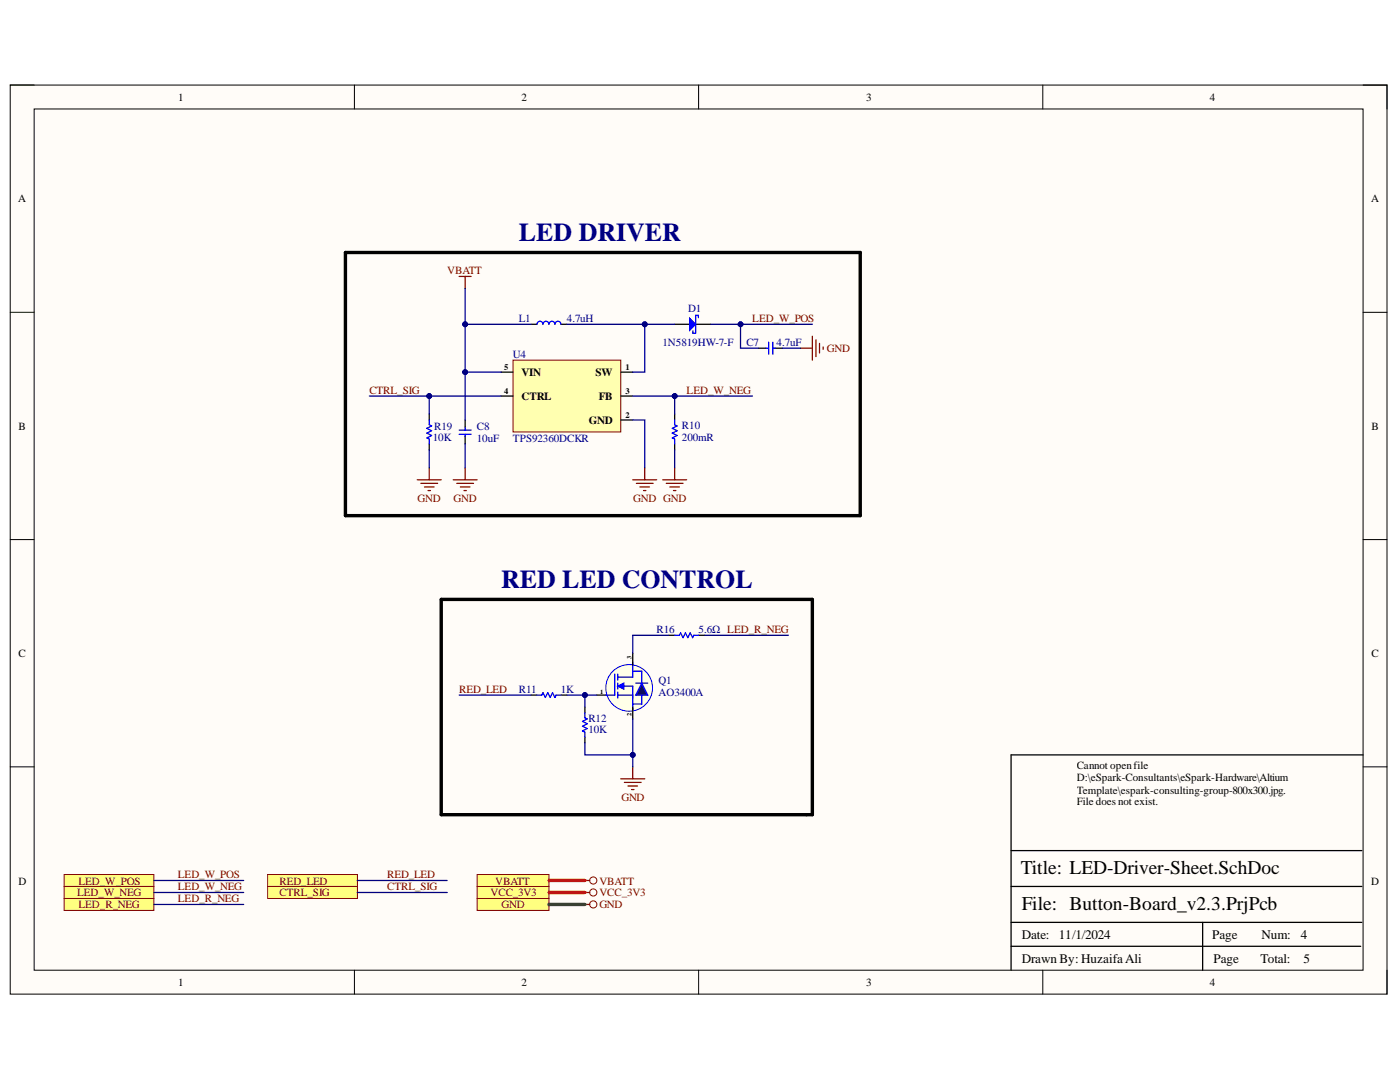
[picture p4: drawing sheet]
<svg xmlns="http://www.w3.org/2000/svg" width="279mm" height="216mm" viewBox="0 0 279 216" stroke-linecap="round" stroke-linejoin="round" font-family="sans-serif">
<path d="M2 17h274.8v181.4h-274.8z" fill-rule="evenodd" fill="#fffcf8"/>
<path d="M2 17h274.8v181.4h-274.8z" fill="none" stroke="#000" stroke-width=".2"/>
<path d="M6.8 21.7h265.2v171.9h-265.2z" fill-rule="evenodd" fill="#fffcf8"/>
<g fill="none" stroke="#000" stroke-width=".2">
<path d="M2 17h4.8M70.7 17v4.7M139.4 17v4.7M208.1 17v4.7M272 17h4.8v4.7M6.8 21.7h265.2v171.9h-265.2zM2 62.3h4.8M272 62.3h4.8M2 107.7h4.8M272 107.7h4.8M2 153h4.8M272 153h4.8"/>
<path d="M70.7 193.6v4.8M139.4 193.6v4.8M208.1 193.6v4.8M276.8 193.6v4.8"/>
</g>
<path d="M106 138.7h1.2M111.9 138.7h1.2M116.7 141.1v1.2M116.7 147.1v1.1M272 150.6h-70.2v43M201.8 176.9h70M201.8 169.7h70M201.8 188.8h69.8M201.8 184.1h70M240 184.1v9.5" fill="none" stroke="#000" stroke-width=".25"/>
<path d="M123.9 155.4h4.8M124.6 156.1h3.4M125.3 156.8h1.9M126 157.6h.5M126.3 153v2.4" fill="none" stroke="#800000" stroke-width=".25"/>
<path d="M107.2 138.7h.9l.3-.5 .4 1 .5-1 .5 1 .5-1 .5 1 .2-.5h.9M116.7 142.3v.9l.5 .3-1 .4 1 .5-1 .5 1 .5-1 .5 .5 .2v1" fill="none" stroke="#00f" stroke-width=".25"/>
<path d="M95.2 179.3h14.4v2.4h-14.4z" fill-rule="evenodd" fill="#ffff80"/>
<path d="M95.2 179.3h14.4v2.4h-14.4z" fill="none" stroke="#800000" stroke-width=".2"/>
<path d="M95.2 176.9h14.4v2.4h-14.4z" fill-rule="evenodd" fill="#ffff80"/>
<path d="M95.2 176.9h14.4v2.4h-14.4z" fill="none" stroke="#800000" stroke-width=".2"/>
<path d="M53.4 174.5h17.9v2.4h-17.9z" fill-rule="evenodd" fill="#ffff80"/>
<path d="M53.4 174.5h17.9v2.4h-17.9z" fill="none" stroke="#800000" stroke-width=".2"/>
<path d="M53.4 176.9h17.9v2.4h-17.9z" fill-rule="evenodd" fill="#ffff80"/>
<path d="M53.4 176.9h17.9v2.4h-17.9z" fill="none" stroke="#800000" stroke-width=".2"/>
<path d="M95.2 174.5h14.4v2.4h-14.4z" fill-rule="evenodd" fill="#ffff80"/>
<path d="M95.2 174.5h14.4v2.4h-14.4z" fill="none" stroke="#800000" stroke-width=".2"/>
<path d="M68.9 50.4h102.8v52.5h-102.8zM88.1 119.6h74v43h-74z" fill="none" stroke="#000" stroke-width=".68"/>
<path d="M12.8 174.5h17.9v2.4h-17.9z" fill-rule="evenodd" fill="#ffff80"/>
<path d="M12.8 174.5h17.9v2.4h-17.9z" fill="none" stroke="#800000" stroke-width=".2"/>
<path d="M12.8 176.9h17.9v2.4h-17.9z" fill-rule="evenodd" fill="#ffff80"/>
<path d="M12.8 176.9h17.9v2.4h-17.9z" fill="none" stroke="#800000" stroke-width=".2"/>
<path d="M12.8 179.3h17.9v2.4h-17.9z" fill-rule="evenodd" fill="#ffff80"/>
<g fill="none" stroke="#800000" stroke-width=".2">
<path d="M12.8 179.3h17.9v2.4h-17.9z"/>
<circle cx="118.4" cy="175.7" r=".72"/>
<circle cx="118.4" cy="178.1" r=".72"/>
<circle cx="118.4" cy="180.5" r=".72"/>
</g>
<path d="M116.7 178.1h1M116.7 175.7h1M116.7 180.5h1" fill="none" stroke="#800000" stroke-width=".25"/>
<path d="M134.6 64.7h3M138.8 64.7h3" fill="none" stroke="#000" stroke-width=".25"/>
<path d="M137.6 63.5l1.2 1.2-1.2 1.2z" fill="#00f"/>
<g fill="none" stroke="#00f" stroke-width=".25">
<path d="M137.6 63.5l1.2 1.2-1.2 1.2zM138.8 62.9v3.6h-.5v-.5M138.8 62.9h.6v.5M152.8 69.5h.5M153.4 68.3v2.4M154.2 69.5h.5M154.2 68.3v2.4M85.7 83.8v1l.4 .2-.9 .5 .9 .5-.9 .4 .9 .5-.9 .5 .5 .2v1M91.6 86.7h2.4M91.6 85.8h2.4M92.8 85.2v.5M92.8 86.7v.4"/>
<path d="M134.6 126.8h1l.2-.5 .5 .9 .5-.9 .5 .9 .4-.9 .5 .9 .3-.4h.9"/>
</g>
<g fill="none" stroke="#800000" stroke-width=".25">
<path d="M91.6 55.2h2.4M92.8 55.2v2.3M159.7 69.5h2.4M162.1 67.1v4.8M162.8 67.8v3.4M163.6 68.5v1.9M164.3 69.2v.5M83.3 95.7h4.8M84 96.4h3.3M84.7 97.2h1.9M85.4 97.9h.5M85.7 93.3v2.4"/>
<path d="M90.4 95.7h4.8M91.2 96.4h3.3M91.9 97.2h1.9M92.6 97.9h.5M92.8 93.3v2.4M126.3 95.7h4.8M127 96.4h3.3M127.7 97.2h1.9M128.4 97.9h.5M128.7 93.3v2.4M132.3 95.7h4.7M133 96.4h3.3"/>
<path d="M133.7 97.2h1.9M134.4 97.9h.5M134.6 93.3v2.4"/>
</g>
<path d="M151.4 69.5h1.4M154.6 69.5h1.5M85.7 82.6v1.2M85.7 88.6v1.2M92.8 83.8v1.4M92.8 87v1.6M133.4 126.8h1.2M139.4 126.8h1.2" fill="none" stroke="#000" stroke-width=".25"/>
<path d="M102.4 71.9h21.5v14.3h-21.5z" fill-rule="evenodd" fill="#ffffb0"/>
<path d="M102.4 71.9h21.5v14.3h-21.5z" fill="none" stroke="#800000" stroke-width=".2"/>
<path d="M100 74.3h2.4M100 79h2.4M106 64.7h1.2M111.9 64.7h1.2M123.9 74.3h2.4M123.9 79h2.4M123.9 83.8h2.4M134.6 82.6v1.2M134.6 88.6v1.2M119.1 138.7h2.4" fill="none" stroke="#000" stroke-width=".25"/>
<path d="M107.2 64.7a.6 .6 0 0 1 .6-.6 .6 .6 0 0 1 .6 .6 .6 .6 0 0 1 .6-.6 .6 .6 0 0 1 .6 .6 .6 .6 0 0 1 .6-.6 .6 .6 0 0 1 .6 .6 .6 .6 0 0 1 .5-.6 .6 .6 0 0 1 .6 .6M134.6 83.8v1l.5 .2-.9 .5 .9 .5-.9 .4 .9 .5-.9 .5 .4 .2v1" fill="none" stroke="#00f" stroke-width=".25"/>
<circle cx="125.6" cy="137.3" r="4.7" fill="#ffffe8"/>
<circle cx="125.6" cy="137.3" r="4.7" fill="none" stroke="#00f" stroke-width=".2"/>
<path d="M122.7 134.5v4.2h-1.8M123.3 138.7h3M123.3 134.5v1.2M123.3 136.3v1.2M123.3 138.1v1.2M123.3 136.9h3v4.8M126.3 132.1v3h-3" fill="none" stroke="#00f" stroke-width=".25"/>
<path d="M123.3 136.9l1.2-.6v1.2z" fill="#00f"/>
<path d="M123.3 136.9l1.2-.6v1.2zM126.3 133.9h1.8v6.6h-1.8M126.9 136.3h2.4" fill="none" stroke="#00f" stroke-width=".25"/>
<path d="M126.3 130.3v2.4M126.3 141.1v2.4" fill="none" stroke="#000" stroke-width=".25"/>
<path d="M128.1 136.3l1.2 2.4h-2.4z" fill="#073763"/>
<path d="M128.1 136.3l1.2 2.4h-2.4z" fill="none" stroke="#00f" stroke-width=".25"/>
<path d="M92.8 74.3v9.5M92.8 88.6v4.7M91.6 138.7h14.4M133.4 126.8h-7.1v3.5M140.6 126.8h16.7M30.7 175.7h17.9M30.7 178.1h17.9M71.3 175.7h17.9M71.3 178.1h17.9M30.7 180.5h17.9" fill="none" stroke="#000080" stroke-width=".25"/>
<path d="M109.6 180.5h7.1" fill="none" stroke="#274e13" stroke-width=".68"/>
<path d="M109.6 175.7h7.1M109.6 178.1h7.1" fill="none" stroke="#f00" stroke-width=".68"/>
<circle cx="92.8" cy="74.3" r=".48" fill="#000080"/>
<circle cx="92.8" cy="74.3" r=".48" fill="none" stroke="#000080" stroke-width=".2"/>
<path d="M85.7 79v3.6M85.7 89.8v3.5" fill="none" stroke="#000080" stroke-width=".25"/>
<circle cx="85.7" cy="79" r=".48" fill="#000080"/>
<circle cx="85.7" cy="79" r=".48" fill="none" stroke="#000080" stroke-width=".2"/>
<path d="M73.7 79h26.3" fill="none" stroke="#000080" stroke-width=".25"/>
<circle cx="85.7" cy="79" r=".48" fill="#000080"/>
<circle cx="85.7" cy="79" r=".48" fill="none" stroke="#000080" stroke-width=".2"/>
<path d="M126.3 79h8.3v3.6" fill="none" stroke="#000080" stroke-width=".25"/>
<circle cx="134.6" cy="79" r=".48" fill="#000080"/>
<circle cx="134.6" cy="79" r=".48" fill="none" stroke="#000080" stroke-width=".2"/>
<path d="M134.6 79h15.6" fill="none" stroke="#000080" stroke-width=".25"/>
<circle cx="134.6" cy="79" r=".48" fill="#000080"/>
<circle cx="134.6" cy="79" r=".48" fill="none" stroke="#000080" stroke-width=".2"/>
<path d="M92.8 64.7h13.2M156.1 69.5h3.6M126.3 83.8h2.4v9.5" fill="none" stroke="#000080" stroke-width=".25"/>
<circle cx="92.8" cy="64.7" r=".48" fill="#000080"/>
<circle cx="92.8" cy="64.7" r=".48" fill="none" stroke="#000080" stroke-width=".2"/>
<path d="M113.1 64.7h15.6" fill="none" stroke="#000080" stroke-width=".25"/>
<circle cx="128.7" cy="64.7" r=".48" fill="#000080"/>
<circle cx="128.7" cy="64.7" r=".48" fill="none" stroke="#000080" stroke-width=".2"/>
<path d="M134.6 64.7h-5.9v9.6h-2.4" fill="none" stroke="#000080" stroke-width=".25"/>
<circle cx="128.7" cy="64.7" r=".48" fill="#000080"/>
<circle cx="128.7" cy="64.7" r=".48" fill="none" stroke="#000080" stroke-width=".2"/>
<path d="M92.8 57.5v16.8h7.2M134.6 89.8v3.5" fill="none" stroke="#000080" stroke-width=".25"/>
<circle cx="92.8" cy="64.7" r=".48" fill="#000080"/>
<circle cx="92.8" cy="64.7" r=".48" fill="none" stroke="#000080" stroke-width=".2"/>
<circle cx="92.8" cy="74.3" r=".48" fill="#000080"/>
<circle cx="92.8" cy="74.3" r=".48" fill="none" stroke="#000080" stroke-width=".2"/>
<path d="M116.7 138.7v2.4" fill="none" stroke="#000080" stroke-width=".25"/>
<circle cx="116.7" cy="138.7" r=".48" fill="#000080"/>
<circle cx="116.7" cy="138.7" r=".48" fill="none" stroke="#000080" stroke-width=".2"/>
<path d="M113.1 138.7h6" fill="none" stroke="#000080" stroke-width=".25"/>
<circle cx="116.7" cy="138.7" r=".48" fill="#000080"/>
<circle cx="116.7" cy="138.7" r=".48" fill="none" stroke="#000080" stroke-width=".2"/>
<path d="M116.7 148.2v2.4h9.6" fill="none" stroke="#000080" stroke-width=".25"/>
<circle cx="126.3" cy="150.6" r=".48" fill="#000080"/>
<circle cx="126.3" cy="150.6" r=".48" fill="none" stroke="#000080" stroke-width=".2"/>
<path d="M126.3 143.5v9.5" fill="none" stroke="#000080" stroke-width=".25"/>
<circle cx="126.3" cy="150.6" r=".48" fill="#000080"/>
<circle cx="126.3" cy="150.6" r=".48" fill="none" stroke="#000080" stroke-width=".2"/>
<path d="M141.8 64.7h20.3" fill="none" stroke="#000080" stroke-width=".25"/>
<circle cx="147.8" cy="64.7" r=".48" fill="#000080"/>
<circle cx="147.8" cy="64.7" r=".48" fill="none" stroke="#000080" stroke-width=".2"/>
<path d="M147.8 64.7v4.8h3.6" fill="none" stroke="#000080" stroke-width=".25"/>
<circle cx="147.8" cy="64.7" r=".48" fill="#000080"/>
<circle cx="147.8" cy="64.7" r=".48" fill="none" stroke="#000080" stroke-width=".2"/>
<g font-size="5.2" fill="#000080">
<text x="103.6" y="48.1">LED DRIVER</text>
<text x="100" y="117.3">RED LED CONTROL</text>
</g>
<g font-size="3.9">
<text x="203.7" y="174.4">Title: LED-Driver-Sheet.SchDoc</text>
<text x="203.9" y="181.6">File: Button-Board_v2.3.PrjPcb</text>
</g>
<g font-size="2.6">
<text x="203.9" y="187.3">Date:</text>
<text x="211.3" y="187.3">11/1/2024</text>
<text x="241.9" y="187.3">Page</text>
<text x="251.7" y="187.3">Num:</text>
<text x="259.6" y="187.3">4</text>
<text x="203.9" y="192.1">Drawn By: HuzaifaAli</text>
<text x="242.2" y="192.1">Page</text>
<text x="251.6" y="192.1">Total:</text>
<text x="260.1" y="192.1">5</text>
</g>
<g font-size="2.2">
<text x="35.6" y="20.1">1</text>
<text x="104.1" y="20.1">2</text>
<text x="172.9" y="20.1">3</text>
<text x="241.4" y="20.1">4</text>
<text x="3.6" y="40.4">A</text>
<text x="273.6" y="40.4">A</text>
<text x="104.1" y="75">VIN</text>
<text x="118.9" y="75">SW</text>
<text x="104.1" y="79.8">CTRL</text>
<text x="119.5" y="79.8">FB</text>
<text x="3.7" y="85.7">B</text>
<text x="117.5" y="84.5">GND</text>
<text x="273.7" y="85.7">B</text>
<text x="3.7" y="131.1">C</text>
<text x="273.7" y="131.1">C</text>
<text x="214.9" y="153.5">Cannot openfile</text>
<text x="214.9" y="155.9">D:\eSpark-Consultants\eSpark-Hardware\Altium</text>
<text x="214.9" y="158.3">Template\espark-consulting-group-800x300.jpg.</text>
<text x="214.9" y="160.7">File does not exist.</text>
<text x="3.7" y="176.5">D</text>
<text x="273.6" y="176.5">D</text>
<text x="35.6" y="196.8">1</text>
<text x="104.1" y="196.8">2</text>
<text x="172.9" y="196.8">3</text>
<text x="241.4" y="196.8">4</text>
</g>
<g font-size="2.2" fill="#800000">
<text x="89.3" y="54.7">VBATT</text>
<text x="150.1" y="64.3">LED_W_POS</text>
<text x="165" y="70.3">GND</text>
<text x="73.7" y="78.6">CTRL_SIG</text>
<text x="137" y="78.6">LED_W_NEG</text>
<text x="83.4" y="100.1">GND</text>
<text x="90.5" y="100.1">GND</text>
<text x="126.4" y="100.1">GND GND</text>
<text x="91.6" y="138.2">RED_LED</text>
<text x="124" y="159.8">GND</text>
<text x="15.4" y="178.9">LED_W_NEG</text>
<text x="15.6" y="176.5">LED_W_POS</text>
<text x="35.5" y="177.7">LED_W_NEG</text>
<text x="35.5" y="175.2">LED_W_POS</text>
<text x="55.8" y="176.5">RED_LED</text>
<text x="55.8" y="178.9">CTRL_SIG</text>
<text x="77.3" y="177.7">CTRL_SIG</text>
<text x="77.3" y="175.2">RED_LED</text>
<text x="97.9" y="178.9">VCC_3V3</text>
<text x="98.8" y="176.5">VBATT</text>
<text x="119.6" y="178.9">VCC_3V3</text>
<text x="119.6" y="176.5">VBATT</text>
<text x="15.6" y="181.2">LED_R_NEG</text>
<text x="35.5" y="180">LED_R_NEG</text>
<text x="100.1" y="181.2">GND</text>
<text x="119.6" y="181.2">GND</text>
</g>
<g font-size="2.2" fill="#000080">
<text x="103.6" y="64.3">L1</text>
<text x="113.1" y="64.3">4.7uH</text>
<text x="137.4" y="62.2">D1</text>
<text x="102.4" y="71.4">U4</text>
<text x="132.2" y="69.1">1N5819HW-7-F</text>
<text x="148.9" y="69.1">C7</text>
<text x="155" y="69.1">4.7uF</text>
<text x="86.4" y="87.9">10K</text>
<text x="86.6" y="85.7">R19</text>
<text x="95.2" y="85.7">C8</text>
<text x="95.2" y="88.2">10uF</text>
<text x="102.4" y="88.2">TPS92360DCKR</text>
<text x="136.1" y="85.5">R10</text>
<text x="136.1" y="87.9">200mR</text>
<text x="131" y="126.3">R16</text>
<text x="139.4" y="126.3">5.6Ω LED_R_NEG</text>
<text x="131.5" y="136.5">Q1</text>
<text x="103.6" y="138.2">R11</text>
<text x="111.9" y="138.2">1K</text>
<text x="117.4" y="144">R12</text>
<text x="131.5" y="138.8">AO3400A</text>
<text x="117.4" y="146.3">10K</text>
</g>
<g font-size="1.7">
<text x="100.6" y="73.9">5</text>
<text x="124.9" y="73.9">1</text>
<text x="100.6" y="78.7">4</text>
<text x="124.9" y="78.7">3</text>
<text x="124.9" y="83.4">2</text>
</g>
<g font-size="1.3">
<text x="126" y="131.6" transform="rotate(-90 126 131.6)">3</text>
<text x="119.8" y="138.5">1</text>
<text x="126" y="142.9" transform="rotate(-90 126 142.9)">2</text>
</g>
</svg>
